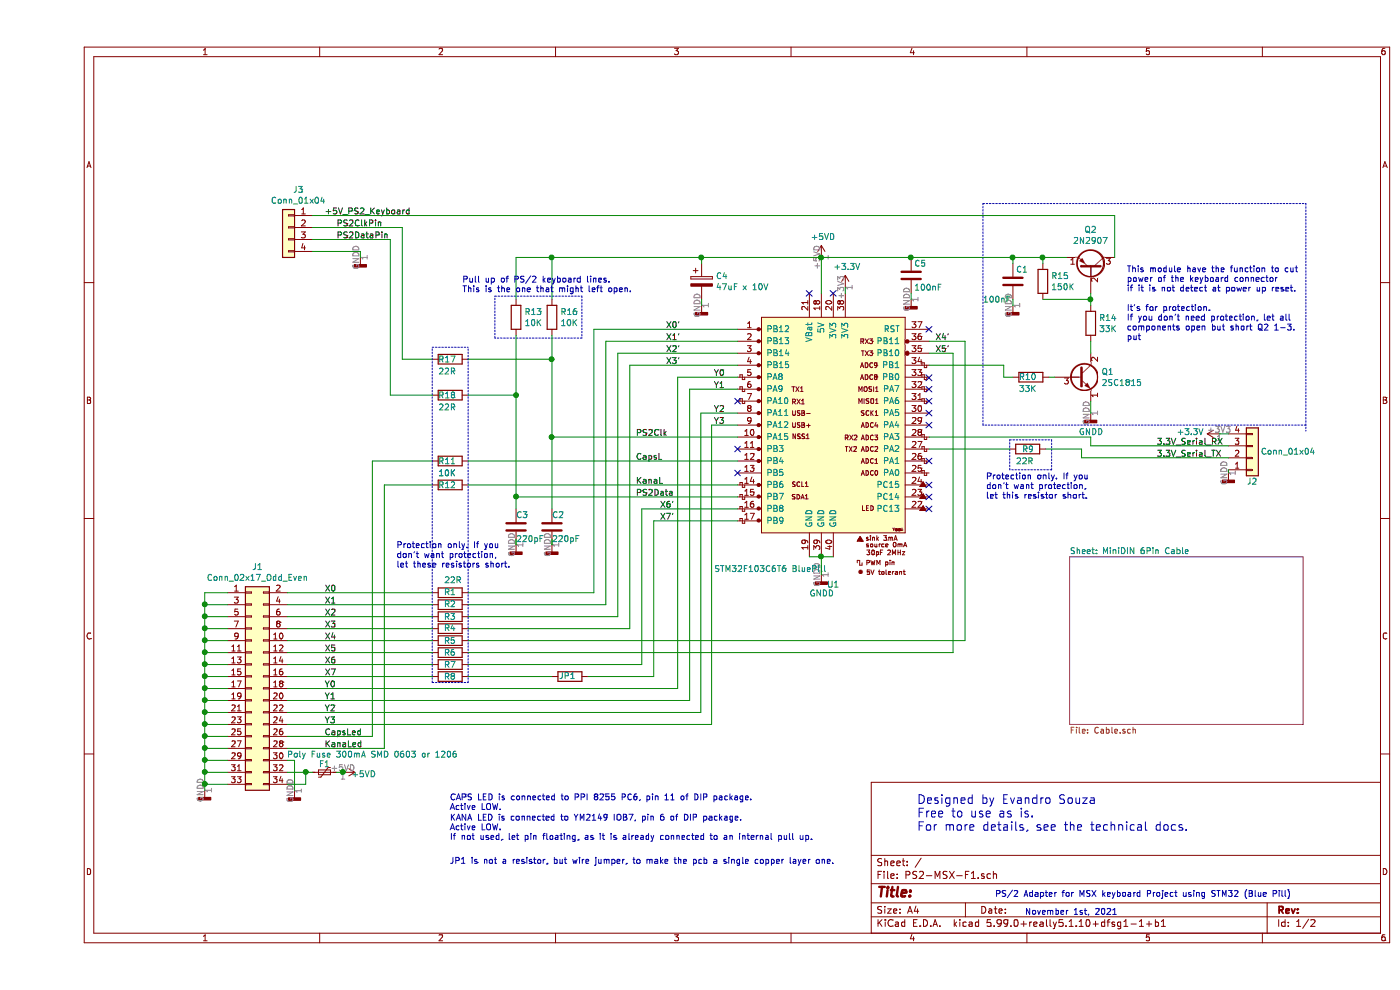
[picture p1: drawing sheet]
EESchema Schematic File Version 4
EELAYER 30 0
EELAYER END
$Descr A4 11693 8268
encoding utf-8
Sheet 1 2
Title ""
Date ""
Rev ""
Comp ""
Comment1 ""
Comment2 ""
Comment3 ""
Comment4 ""
$EndDescr
$Comp
L Device:C C1
U 1 1
P 8150 2350
F 0 "C1" H 8175 2450 50  0000 L CNN
F 1 "100nF" H 7900 2200 50  0000 L CNN
F 2 "Capacitor_THT:C_Disc_D4.3mm_W1.9mm_P5.00mm" H 8188 2200 50  0001 C CNN
F 3 "~" H 8150 2350 50  0000 C CNN
	1    8150 2350
	1    0    0    -1  
$EndComp
$Comp
L Device:C C5
U 1 1
P 7300 2300
F 0 "C5" H 7325 2400 50  0000 L CNN
F 1 "100nF" H 7325 2200 50  0000 L CNN
F 2 "Capacitor_THT:C_Disc_D4.3mm_W1.9mm_P5.00mm" H 7338 2150 50  0001 C CNN
F 3 "~" H 7300 2300 50  0000 C CNN
	1    7300 2300
	1    0    0    -1  
$EndComp
Wire Wire Line
	6550 4650 6450 4650
Text Label 7500 2950 0    50   ~ 0
X5'
Text Label 5250 2750 0    50   ~ 0
X0'
Text Label 5250 2850 0    50   ~ 0
X1'
Text Label 5250 2950 0    50   ~ 0
X2'
Text Label 5250 3050 0    50   ~ 0
X3'
Text Label 5200 4350 0    50   ~ 0
X7'
$Comp
L Device:R R10
U 1 1
P 8300 3150
F 0 "R10" V 8300 3050 50  0000 L CNN
F 1 "33K" V 8200 3050 50  0000 L CNN
F 2 "Resistor_THT:R_Axial_DIN0204_L3.6mm_D1.6mm_P7.62mm_Horizontal" V 8230 3150 50  0001 C CNN
F 3 "~" H 8300 3150 50  0001 C CNN
	1    8300 3150
	0    1    -1   0   
$EndComp
Wire Wire Line
	8800 2850 8800 2950
Wire Wire Line
	8800 3350 8800 3450
Connection ~ 6550 4650
Wire Wire Line
	6650 4650 6550 4650
Wire Wire Line
	8150 2550 8150 2500
Text Notes 3445 7025 0    50   ~ 0
KANA LED is connected to YM2149 IOB7, pin 6 of DIP package.\nActive LOW.\nIf not used, let pin floating, as it is already connected to an internal pull up.
Text Notes 3445 6775 0    50   ~ 0
CAPS LED is connected to PPI 8255 PC6, pin 11 of DIP package.\nActive LOW.
Text Notes 8250 7650 0    50   ~ 0
November 1st, 2021
Text Notes 8000 7500 0    50   ~ 0
PS/2 Adapter for MSX keyboard Project using STM32 (Blue Pill)
Wire Wire Line
	5550 2150 5550 2200
Wire Wire Line
	5550 2500 5550 2550
Text Notes 9100 2850 0    50   ~ 0
This module have the function to cut\npower of the keyboard connector\nif it is not detect at power up reset.\n\nIt's for protection.\nIf you don't need protection, let all\ncomponents open but short Q2 1-3.\nput 
$Comp
L Device:R R18
U 1 1
P 3450 3300
F 0 "R18" V 3450 3200 50  0000 L CNN
F 1 "22R" V 3550 3200 50  0000 L CNN
F 2 "Resistor_THT:R_Axial_DIN0204_L3.6mm_D1.6mm_P7.62mm_Horizontal" V 3380 3300 50  0001 C CNN
F 3 "~" H 3450 3300 50  0001 C CNN
	1    3450 3300
	0    1    1    0   
$EndComp
$Comp
L Device:R R12
U 1 1
P 3450 4050
F 0 "R12" V 3450 3950 50  0000 L CNN
F 1 "10K" V 3350 3950 50  0000 L CNN
F 2 "Resistor_THT:R_Axial_DIN0204_L3.6mm_D1.6mm_P7.62mm_Horizontal" V 3380 4050 50  0001 C CNN
F 3 "~" H 3450 4050 50  0001 C CNN
	1    3450 4050
	0    1    1    0   
$EndComp
Wire Wire Line
	2300 2100 2700 2100
Wire Wire Line
	2700 2100 2700 2150
NoConn ~ 6450 2450
NoConn ~ 6650 2450
NoConn ~ 7450 2750
NoConn ~ 7450 3250
NoConn ~ 7450 3350
NoConn ~ 7450 3450
NoConn ~ 7450 3550
NoConn ~ 7450 3850
NoConn ~ 7450 4050
NoConn ~ 7450 4150
NoConn ~ 7450 4250
Text Label 2400 1800 0    50   ~ 0
+5V_PS2_Keyboard
Text Label 2500 1900 0    50   ~ 0
PS2ClkPin
Wire Wire Line
	4000 2800 4000 3300
$Comp
L Device:R R13
U 1 1
P 4000 2650
F 0 "R13" H 4070 2696 50  0000 L CNN
F 1 "10K" H 4070 2605 50  0000 L CNN
F 2 "Resistor_THT:R_Axial_DIN0204_L3.6mm_D1.6mm_P7.62mm_Horizontal" V 3930 2650 50  0001 C CNN
F 3 "~" H 4000 2650 50  0001 C CNN
	1    4000 2650
	1    0    0    -1  
$EndComp
$Comp
L Device:R R16
U 1 1
P 4300 2650
F 0 "R16" H 4370 2696 50  0000 L CNN
F 1 "10K" H 4370 2605 50  0000 L CNN
F 2 "Resistor_THT:R_Axial_DIN0204_L3.6mm_D1.6mm_P7.62mm_Horizontal" V 4230 2650 50  0001 C CNN
F 3 "~" H 4300 2650 50  0001 C CNN
	1    4300 2650
	1    0    0    -1  
$EndComp
Wire Wire Line
	4000 4500 4000 4550
$Comp
L Device:C C3
U 1 1
P 4000 4400
F 0 "C3" H 4000 4500 50  0000 L CNN
F 1 "220pF" H 4000 4300 50  0000 L CNN
F 2 "Capacitor_THT:C_Disc_D4.3mm_W1.9mm_P5.00mm" H 4000 4400 50  0001 C CNN
F 3 "~" H 4000 4400 50  0001 C CNN
	1    4000 4400
	1    0    0    -1  
$EndComp
$Comp
L Device:C C2
U 1 1
P 4300 4400
F 0 "C2" H 4300 4500 50  0000 L CNN
F 1 "220pF" H 4300 4300 50  0000 L CNN
F 2 "Capacitor_THT:C_Disc_D4.3mm_W1.9mm_P5.00mm" H 4300 4400 50  0001 C CNN
F 3 "~" H 4300 4400 50  0001 C CNN
	1    4300 4400
	1    0    0    -1  
$EndComp
Wire Wire Line
	8450 3150 8500 3150
Text Label 2500 2000 0    50   ~ 0
PS2DataPin
Wire Wire Line
	9950 3925 9950 3950
Text Label 9350 3725 0    50   ~ 0
3.3V_Serial_RX
Text Label 9350 3825 0    50   ~ 0
3.3V_Serial_TX
Text Label 2400 5650 0    50   ~ 0
X7
Text Label 2400 5550 0    50   ~ 0
X6
Text Label 2400 5450 0    50   ~ 0
X5
Text Label 2400 5350 0    50   ~ 0
X4
Text Label 2400 5250 0    50   ~ 0
X3
Text Label 2400 5150 0    50   ~ 0
X2
Text Label 2400 5050 0    50   ~ 0
X1
Text Label 2400 4950 0    50   ~ 0
X0
$Comp
L power:+5VD #PWR0111
U 1 1
P 2555 6450
F 0 "#PWR0111" H 2555 6300 50  0001 C CNN
F 1 "+5VD" V 2570 6623 50  0000 C CNN
F 2 "" H 2555 6450 50  0001 C CNN
F 3 "" H 2555 6450 50  0001 C CNN
	1    2555 6450
	0    1    1    0   
$EndComp
Wire Wire Line
	6550 2450 6550 2150
Wire Wire Line
	8400 2200 8400 2150
Wire Wire Line
	6550 4800 6550 4650
$Comp
L Connector_Generic:Conn_01x04 J3
U 1 1
P 2100 1900
F 0 "J3" H 2018 2217 50  0000 C CNN
F 1 "Conn_01x04" H 2018 2126 50  0000 C CNN
F 2 "Connector_PinHeader_2.54mm:PinHeader_1x04_P2.54mm_Vertical" H 2100 1900 50  0001 C CNN
F 3 "~" H 2100 1900 50  0001 C CNN
	1    2100 1900
	-1   0    0    -1  
$EndComp
Wire Wire Line
	2300 1900 3050 1900
Wire Wire Line
	2300 2000 2950 2000
Text Notes 7350 6950 0    71   ~ 0
Designed by Evandro Souza\nFree to use as is.\nFor more details, see the technical docs.
Wire Wire Line
	7450 2850 7750 2850
Wire Wire Line
	7450 2950 7650 2950
Text Label 2400 6250 0    50   ~ 0
KanaLed
Text Label 2400 6150 0    50   ~ 0
CapsLed
Text Label 2400 5750 0    50   ~ 0
Y0
Text Label 2400 5850 0    50   ~ 0
Y1
Text Label 2400 5950 0    50   ~ 0
Y2
Text Label 2400 6050 0    50   ~ 0
Y3
Wire Wire Line
	2090 5950 5545 5950
Wire Wire Line
	5450 5850 5450 3250
Wire Wire Line
	2090 5850 5450 5850
Wire Wire Line
	5450 3250 5850 3250
Wire Wire Line
	5350 5750 5350 3150
Wire Wire Line
	2090 5750 5350 5750
Wire Wire Line
	5350 3150 5850 3150
$Comp
L Device:R R11
U 1 1
P 3450 3850
F 0 "R11" V 3450 3750 50  0000 L CNN
F 1 "10K" V 3550 3750 50  0000 L CNN
F 2 "Resistor_THT:R_Axial_DIN0204_L3.6mm_D1.6mm_P7.62mm_Horizontal" V 3380 3850 50  0001 C CNN
F 3 "~" H 3450 3850 50  0001 C CNN
	1    3450 3850
	0    1    1    0   
$EndComp
Wire Wire Line
	5850 2950 4850 2950
Text Label 5650 3550 0    50   ~ 0
Y3
Text Label 5650 3450 0    50   ~ 0
Y2
Text Label 5650 3250 0    50   ~ 0
Y1
Text Label 5650 3150 0    50   ~ 0
Y0
Wire Wire Line
	5850 4350 5150 4350
Wire Wire Line
	7450 3750 8125 3750
$Comp
L Device:R R9
U 1 1
P 8275 3750
F 0 "R9" V 8275 3700 50  0000 L CNN
F 1 "22R" V 8375 3650 50  0000 L CNN
F 2 "Resistor_THT:R_Axial_DIN0204_L3.6mm_D1.6mm_P7.62mm_Horizontal" V 8205 3750 50  0001 C CNN
F 3 "~" H 8275 3750 50  0001 C CNN
	1    8275 3750
	0    1    1    0   
$EndComp
Wire Wire Line
	1400 4950 1400 5050
Wire Wire Line
	2800 6150 2090 6150
Wire Wire Line
	2090 6050 5635 6050
Wire Wire Line
	5635 3550 5850 3550
Wire Wire Line
	2090 6250 2900 6250
Wire Wire Line
	1590 4950 1400 4950
Wire Wire Line
	1590 5050 1400 5050
Connection ~ 1400 5050
Wire Wire Line
	1400 5050 1400 5150
Wire Wire Line
	1590 5150 1400 5150
Connection ~ 1400 5150
Wire Wire Line
	1400 5150 1400 5250
Wire Wire Line
	1590 5250 1400 5250
Connection ~ 1400 5250
Wire Wire Line
	1400 5250 1400 5350
Wire Wire Line
	1590 5350 1400 5350
Connection ~ 1400 5350
Wire Wire Line
	1400 5350 1400 5450
Wire Wire Line
	1590 5450 1400 5450
Connection ~ 1400 5450
Wire Wire Line
	1400 5450 1400 5550
Wire Wire Line
	1590 5550 1400 5550
Connection ~ 1400 5550
Wire Wire Line
	1590 5650 1400 5650
Wire Wire Line
	1400 5550 1400 5650
Connection ~ 1400 5650
Wire Wire Line
	1400 5650 1400 5750
Wire Wire Line
	1590 5750 1400 5750
Connection ~ 1400 5750
Wire Wire Line
	1400 5750 1400 5850
Wire Wire Line
	1590 5850 1400 5850
Connection ~ 1400 5850
Wire Wire Line
	1400 5850 1400 5950
Wire Wire Line
	1590 5950 1400 5950
Connection ~ 1400 5950
Wire Wire Line
	1400 5950 1400 6050
Wire Wire Line
	1590 6050 1400 6050
Connection ~ 1400 6050
Wire Wire Line
	1400 6050 1400 6150
Wire Wire Line
	1590 6150 1400 6150
Connection ~ 1400 6150
Wire Wire Line
	1400 6150 1400 6250
Wire Wire Line
	1590 6250 1400 6250
Connection ~ 1400 6250
Wire Wire Line
	1400 6250 1400 6350
Wire Wire Line
	1590 6350 1400 6350
Connection ~ 1400 6350
Wire Wire Line
	1400 6350 1400 6450
Wire Wire Line
	1400 6450 1590 6450
Connection ~ 1400 6450
Wire Wire Line
	1400 6450 1400 6550
Text Label 5200 4250 0    50   ~ 0
X6'
Wire Wire Line
	8150 2150 8150 2200
Wire Wire Line
	8400 2500 8800 2500
$Comp
L Device:R JP1
U 1 1
P 4450 5650
F 0 "JP1" V 4450 5600 50  0000 L CNN
F 1 ".01" V 4350 5600 50  0001 L CNN
F 2 "Kicad:SolderWire-0.25sqmm_1x01_D0.65mm_OD1.7mm_Relief.kicad_SM2000" V 4380 5650 50  0001 C CNN
F 3 "~" H 4450 5650 50  0001 C CNN
	1    4450 5650
	0    -1   -1   0   
$EndComp
Text Label 5000 3650 0    50   ~ 0
PS2Clk
Text Label 5000 4150 0    50   ~ 0
PS2Data
Wire Wire Line
	4000 2150 4000 2500
Text Label 5000 4050 0    50   ~ 0
KanaL
Text Label 5000 3850 0    50   ~ 0
CapsL
Text Notes 3445 7225 0    50   ~ 0
JP1 is not a resistor, but wire jumper, to make the pcb a single copper layer one.
Connection ~ 8400 2150
Wire Wire Line
	8400 2150 8600 2150
Wire Wire Line
	9000 2150 9000 1800
Wire Wire Line
	8800 2450 8800 2500
Connection ~ 8800 2500
Wire Wire Line
	8800 2500 8800 2550
Wire Wire Line
	5150 5650 4600 5650
Wire Wire Line
	8400 2150 8150 2150
Wire Wire Line
	2950 3300 3300 3300
Wire Wire Line
	3050 3000 3300 3000
$Comp
L Device:R R17
U 1 1
P 3450 3000
F 0 "R17" V 3450 2900 50  0000 L CNN
F 1 "22R" V 3550 2900 50  0000 L CNN
F 2 "Resistor_THT:R_Axial_DIN0204_L3.6mm_D1.6mm_P7.62mm_Horizontal" V 3380 3000 50  0001 C CNN
F 3 "~" H 3450 3000 50  0001 C CNN
	1    3450 3000
	0    1    1    0   
$EndComp
Wire Wire Line
	4300 4500 4300 4550
NoConn ~ -2150 2900
Wire Wire Line
	4000 4150 5850 4150
Wire Wire Line
	5850 3850 3600 3850
Connection ~ 8150 2150
Connection ~ 6550 2150
Wire Wire Line
	5550 2150 6550 2150
NoConn ~ 5850 3750
NoConn ~ 5850 3950
Wire Wire Line
	4950 3050 5850 3050
Wire Wire Line
	5850 4050 3600 4050
Wire Wire Line
	4750 2850 5850 2850
Wire Wire Line
	4650 2750 4650 4950
Wire Wire Line
	2090 4950 3300 4950
Wire Wire Line
	4650 2750 5850 2750
Text Label 7500 2850 0    50   ~ 0
X4'
Wire Wire Line
	4750 5050 4750 2850
Wire Wire Line
	7650 5450 7650 2950
Wire Wire Line
	2900 6250 2900 4050
Wire Wire Line
	2900 4050 3300 4050
Wire Wire Line
	2800 6150 2800 3850
Wire Wire Line
	2800 3850 3300 3850
Wire Wire Line
	2090 6450 2245 6450
$Comp
L power:+5VD #PWR0101
U 1 1
P 6550 2150
F 0 "#PWR0101" H 6550 2000 50  0001 C CNN
F 1 "+5VD" H 6565 2323 50  0000 C CNN
F 2 "" H 6550 2150 50  0001 C CNN
F 3 "" H 6550 2150 50  0001 C CNN
	1    6550 2150
	1    0    0    -1  
$EndComp
Wire Wire Line
	5050 5550 5050 4250
Wire Wire Line
	5050 4250 5850 4250
Wire Wire Line
	5150 4350 5150 5650
Wire Wire Line
	4300 2150 4300 2500
Wire Wire Line
	4300 2800 4300 3000
Wire Wire Line
	3600 3300 4000 3300
Connection ~ 4000 3300
Wire Wire Line
	4000 3300 4000 4150
Wire Wire Line
	3600 3000 4300 3000
Connection ~ 4300 3000
Wire Wire Line
	4300 3000 4300 3650
$Comp
L Device:R R1
U 1 1
P 3450 4950
F 0 "R1" V 3450 4900 50  0000 L CNN
F 1 "22R" V 3550 4850 50  0000 L CNN
F 2 "Resistor_THT:R_Axial_DIN0204_L3.6mm_D1.6mm_P7.62mm_Horizontal" V 3380 4950 50  0001 C CNN
F 3 "~" H 3450 4950 50  0001 C CNN
	1    3450 4950
	0    -1   -1   0   
$EndComp
Wire Wire Line
	3600 4950 4650 4950
Wire Wire Line
	3600 5050 4750 5050
$Comp
L Device:R R2
U 1 1
P 3450 5050
F 0 "R2" V 3450 5000 50  0000 L CNN
F 1 "22R" V 3350 4950 50  0001 L CNN
F 2 "Resistor_THT:R_Axial_DIN0204_L3.6mm_D1.6mm_P7.62mm_Horizontal" V 3380 5050 50  0001 C CNN
F 3 "~" H 3450 5050 50  0001 C CNN
	1    3450 5050
	0    -1   -1   0   
$EndComp
$Comp
L Device:R R3
U 1 1
P 3450 5150
F 0 "R3" V 3450 5100 50  0000 L CNN
F 1 "22R" V 3350 5050 50  0001 L CNN
F 2 "Resistor_THT:R_Axial_DIN0204_L3.6mm_D1.6mm_P7.62mm_Horizontal" V 3380 5150 50  0001 C CNN
F 3 "~" H 3450 5150 50  0001 C CNN
	1    3450 5150
	0    -1   1    0   
$EndComp
$Comp
L Device:R R4
U 1 1
P 3450 5250
F 0 "R4" V 3450 5200 50  0000 L CNN
F 1 "22R" V 3350 5150 50  0001 L CNN
F 2 "Resistor_THT:R_Axial_DIN0204_L3.6mm_D1.6mm_P7.62mm_Horizontal" V 3380 5250 50  0001 C CNN
F 3 "~" H 3450 5250 50  0001 C CNN
	1    3450 5250
	0    -1   -1   0   
$EndComp
$Comp
L Device:R R5
U 1 1
P 3450 5350
F 0 "R5" V 3450 5300 50  0000 L CNN
F 1 "22R" V 3350 5250 50  0001 L CNN
F 2 "Resistor_THT:R_Axial_DIN0204_L3.6mm_D1.6mm_P7.62mm_Horizontal" V 3380 5350 50  0001 C CNN
F 3 "~" H 3450 5350 50  0001 C CNN
	1    3450 5350
	0    -1   1    0   
$EndComp
$Comp
L Device:R R6
U 1 1
P 3450 5450
F 0 "R6" V 3450 5400 50  0000 L CNN
F 1 "22R" V 3350 5350 50  0001 L CNN
F 2 "Resistor_THT:R_Axial_DIN0204_L3.6mm_D1.6mm_P7.62mm_Horizontal" V 3380 5450 50  0001 C CNN
F 3 "~" H 3450 5450 50  0001 C CNN
	1    3450 5450
	0    -1   1    0   
$EndComp
$Comp
L Device:R R7
U 1 1
P 3450 5550
F 0 "R7" V 3450 5500 50  0000 L CNN
F 1 "22R" V 3350 5450 50  0001 L CNN
F 2 "Resistor_THT:R_Axial_DIN0204_L3.6mm_D1.6mm_P7.62mm_Horizontal" V 3380 5550 50  0001 C CNN
F 3 "~" H 3450 5550 50  0001 C CNN
	1    3450 5550
	0    -1   1    0   
$EndComp
$Comp
L Device:R R8
U 1 1
P 3450 5650
F 0 "R8" V 3450 5600 50  0000 L CNN
F 1 "22R" V 3350 5550 50  0001 L CNN
F 2 "Resistor_THT:R_Axial_DIN0204_L3.6mm_D1.6mm_P7.62mm_Horizontal" V 3380 5650 50  0001 C CNN
F 3 "~" H 3450 5650 50  0001 C CNN
	1    3450 5650
	0    -1   1    0   
$EndComp
Wire Wire Line
	2090 5050 3300 5050
Wire Wire Line
	2090 5150 3300 5150
Wire Wire Line
	2090 5250 3300 5250
Wire Wire Line
	2090 5350 3300 5350
Wire Wire Line
	2090 5450 3300 5450
Wire Wire Line
	2090 5550 3300 5550
Wire Wire Line
	2090 5650 3300 5650
Wire Wire Line
	3600 5450 7650 5450
Wire Wire Line
	4300 5650 3600 5650
Wire Wire Line
	5550 2150 4300 2150
Connection ~ 5550 2150
Connection ~ 4300 2150
Wire Wire Line
	4300 2150 4000 2150
Wire Wire Line
	4850 2950 4850 5150
Wire Wire Line
	4850 5150 3600 5150
Wire Wire Line
	2950 2000 2950 3300
Wire Wire Line
	3050 1900 3050 3000
$Sheet
S 8625 4650 1950 1400
U 60F35E5D
F0 "MiniDIN 6Pin Cable" 50
F1 "Cable.sch" 50
$EndSheet
Wire Notes Line
	10600 1700 10600 3600
Wire Notes Line
	10600 3550 7900 3550
Wire Notes Line
	7900 3550 7900 1700
Wire Notes Line
	7900 1700 10600 1700
Wire Notes Line
	3300 2900 3600 2900
Wire Notes Line
	3300 5700 3600 5700
Wire Notes Line
	3600 5700 3600 2900
Wire Notes Line
	3300 5700 3300 2900
Text Notes 3000 4750 0    50   ~ 0
Protection only. If you\ndon't want protection,\nlet these resistors short.
Wire Notes Line
	8125 3675 8475 3675
Wire Notes Line
	8475 3675 8475 3925
Wire Notes Line
	8475 3925 8125 3925
Wire Notes Line
	8125 3925 8125 3675
Wire Notes Line
	3825 2475 4550 2475
Wire Notes Line
	4550 2475 4550 2825
Wire Notes Line
	4550 2825 3825 2825
Wire Notes Line
	3825 2825 3825 2475
Text Notes 7925 4175 0    50   ~ 0
Protection only. If you\ndon't want protection,\nlet this resistor short.
Text Notes 3550 2450 0    50   ~ 0
Pull up of PS/2 keyboard lines.\nThis is the one that might left open.
Wire Wire Line
	4300 3650 5850 3650
Wire Wire Line
	4950 3050 4950 5250
Wire Wire Line
	3600 5250 4950 5250
Wire Wire Line
	3600 5350 7750 5350
Wire Wire Line
	7750 2850 7750 5350
$Comp
L power:+3.3V #PWR0102
U 1 1
P 6750 2400
F 0 "#PWR0102" H 6750 2250 50  0001 C CNN
F 1 "+3.3V" H 6765 2573 50  0000 C CNN
F 2 "" H 6750 2400 50  0001 C CNN
F 3 "" H 6750 2400 50  0001 C CNN
	1    6750 2400
	1    0    0    -1  
$EndComp
Wire Wire Line
	6750 2400 6750 2450
$Comp
L Connector_Generic:Conn_01x04 J2
U 1 1
P 10150 3825
F 0 "J2" H 10150 4025 50  0000 C CNN
F 1 "Conn_01x04" H 10450 3775 50  0000 C CNN
F 2 "Connector_PinSocket_2.54mm:PinSocket_1x04_P2.54mm_Vertical" H 10150 3825 50  0001 C CNN
F 3 "~" H 10150 3825 50  0001 C CNN
	1    10150 3825
	1    0    0    1   
$EndComp
Wire Wire Line
	9950 3825 8725 3825
Wire Wire Line
	9950 3725 8800 3725
Wire Wire Line
	8800 3725 8800 3650
Wire Wire Line
	8800 3650 7450 3650
$Comp
L power:+3.3V #PWR0105
U 1 1
P 9875 3625
F 0 "#PWR0105" H 9875 3475 50  0001 C CNN
F 1 "+3.3V" V 9890 3753 50  0000 L CNN
F 2 "" H 9875 3625 50  0001 C CNN
F 3 "" H 9875 3625 50  0001 C CNN
	1    9875 3625
	0    -1   -1   0   
$EndComp
Wire Wire Line
	9875 3625 9950 3625
Wire Wire Line
	8425 3750 8725 3750
Wire Wire Line
	8725 3750 8725 3825
Wire Wire Line
	3600 5550 5050 5550
Wire Wire Line
	6550 2150 7300 2150
$Comp
L PS2-MSX-F1-rescue:BluePill-BlueBlackPill U1
U 1 1
P 6650 3550
F 0 "U1" H 6650 2219 50  0000 C CNN
F 1 "STM32F103C6T6 BluePill" H 6125 2350 50  0000 C CNN
F 2 "BlueBlackPill:BluePill_1" V 6575 4500 50  0001 C CNN
F 3 "" V 6575 4500 50  0001 C CNN
	1    6650 3550
	1    0    0    -1  
$EndComp
$Comp
L power:GNDD #PWR0103
U 1 1
P 6550 4800
F 0 "#PWR0103" H 6550 4550 50  0001 C CNN
F 1 "GNDD" H 6554 4645 50  0000 C CNN
F 2 "" H 6550 4800 50  0001 C CNN
F 3 "" H 6550 4800 50  0001 C CNN
	1    6550 4800
	1    0    0    -1  
$EndComp
$Comp
L Transistor_BJT:2N3905 Q2
U 1 1
P 8800 2250
F 0 "Q2" V 9128 2250 50  0000 C CNN
F 1 "2N2907" V 9037 2250 50  0000 C CNN
F 2 "Package_TO_SOT_THT:TO-92_Inline" H 9000 2175 50  0001 L CIN
F 3 "https://www.fairchildsemi.com/datasheets/2N/2N3905.pdf" H 8800 2250 50  0001 L CNN
	1    8800 2250
	0    1    -1   0   
$EndComp
$Comp
L Device:R R14
U 1 1
P 8800 2700
F 0 "R14" H 8870 2746 50  0000 L CNN
F 1 "33K" H 8870 2655 50  0000 L CNN
F 2 "Resistor_THT:R_Axial_DIN0204_L3.6mm_D1.6mm_P7.62mm_Horizontal" V 8730 2700 50  0001 C CNN
F 3 "~" H 8800 2700 50  0001 C CNN
	1    8800 2700
	1    0    0    -1  
$EndComp
$Comp
L Device:R R15
U 1 1
P 8400 2350
F 0 "R15" H 8470 2396 50  0000 L CNN
F 1 "150K" H 8470 2305 50  0000 L CNN
F 2 "Resistor_THT:R_Axial_DIN0204_L3.6mm_D1.6mm_P7.62mm_Horizontal" V 8330 2350 50  0001 C CNN
F 3 "~" H 8400 2350 50  0001 C CNN
	1    8400 2350
	1    0    0    -1  
$EndComp
$Comp
L power:GNDD #PWR0104
U 1 1
P 8150 2550
F 0 "#PWR0104" H 8150 2300 50  0001 C CNN
F 1 "GNDD" H 8154 2395 50  0001 C CNN
F 2 "" H 8150 2550 50  0001 C CNN
F 3 "" H 8150 2550 50  0001 C CNN
	1    8150 2550
	1    0    0    -1  
$EndComp
$Comp
L power:GNDD #PWR0106
U 1 1
P 8800 3450
F 0 "#PWR0106" H 8800 3200 50  0001 C CNN
F 1 "GNDD" H 8804 3295 50  0000 C CNN
F 2 "" H 8800 3450 50  0001 C CNN
F 3 "" H 8800 3450 50  0001 C CNN
	1    8800 3450
	1    0    0    -1  
$EndComp
$Comp
L power:GNDD #PWR0107
U 1 1
P 9950 3950
F 0 "#PWR0107" H 9950 3700 50  0001 C CNN
F 1 "GNDD" H 9954 3795 50  0001 C CNN
F 2 "" H 9950 3950 50  0001 C CNN
F 3 "" H 9950 3950 50  0001 C CNN
	1    9950 3950
	1    0    0    -1  
$EndComp
$Comp
L Transistor_BJT:2SC1815 Q1
U 1 1
P 8700 3150
F 0 "Q1" H 8890 3196 50  0000 L CNN
F 1 "2SC1815" H 8890 3105 50  0000 L CNN
F 2 "Package_TO_SOT_THT:TO-92_Inline" H 8900 3075 50  0001 L CIN
F 3 "https://media.digikey.com/pdf/Data%20Sheets/Toshiba%20PDFs/2SC1815.pdf" H 8700 3150 50  0001 L CNN
	1    8700 3150
	1    0    0    -1  
$EndComp
$Comp
L power:GNDD #PWR0108
U 1 1
P 7300 2500
F 0 "#PWR0108" H 7300 2250 50  0001 C CNN
F 1 "GNDD" H 7304 2345 50  0001 C CNN
F 2 "" H 7300 2500 50  0001 C CNN
F 3 "" H 7300 2500 50  0001 C CNN
	1    7300 2500
	1    0    0    -1  
$EndComp
$Comp
L power:GNDD #PWR0109
U 1 1
P 5550 2550
F 0 "#PWR0109" H 5550 2300 50  0001 C CNN
F 1 "GNDD" H 5554 2395 50  0001 C CNN
F 2 "" H 5550 2550 50  0001 C CNN
F 3 "" H 5550 2550 50  0001 C CNN
	1    5550 2550
	1    0    0    -1  
$EndComp
$Comp
L power:GNDD #PWR0112
U 1 1
P 4000 4550
F 0 "#PWR0112" H 4000 4300 50  0001 C CNN
F 1 "GNDD" H 4004 4395 50  0001 C CNN
F 2 "" H 4000 4550 50  0001 C CNN
F 3 "" H 4000 4550 50  0001 C CNN
	1    4000 4550
	1    0    0    -1  
$EndComp
$Comp
L power:GNDD #PWR0113
U 1 1
P 4300 4550
F 0 "#PWR0113" H 4300 4300 50  0001 C CNN
F 1 "GNDD" H 4304 4395 50  0001 C CNN
F 2 "" H 4300 4550 50  0001 C CNN
F 3 "" H 4300 4550 50  0001 C CNN
	1    4300 4550
	1    0    0    -1  
$EndComp
$Comp
L power:GNDD #PWR0114
U 1 1
P 2700 2150
F 0 "#PWR0114" H 2700 1900 50  0001 C CNN
F 1 "GNDD" H 2704 1995 50  0001 C CNN
F 2 "" H 2700 2150 50  0001 C CNN
F 3 "" H 2700 2150 50  0001 C CNN
	1    2700 2150
	1    0    0    -1  
$EndComp
Wire Wire Line
	4000 4250 4000 4150
Connection ~ 4000 4150
Connection ~ 7300 2150
Wire Wire Line
	7300 2150 8150 2150
Wire Wire Line
	7300 2450 7300 2500
Wire Wire Line
	2300 1800 9000 1800
$Comp
L Device:CP C4
U 1 1
P 5550 2350
F 0 "C4" H 5668 2396 50  0000 L CNN
F 1 "47uF x 10V" H 5668 2305 50  0000 L CNN
F 2 "Capacitor_THT:CP_Radial_D5.0mm_P2.50mm" H 5588 2200 50  0001 C CNN
F 3 "~" H 5550 2350 50  0001 C CNN
	1    5550 2350
	1    0    0    -1  
$EndComp
$Comp
L Connector_Generic:Conn_02x17_Odd_Even J1
U 1 1
P 1790 5750
F 0 "J1" H 1840 6767 50  0000 C CNN
F 1 "Conn_02x17_Odd_Even" H 1840 6676 50  0000 C CNN
F 2 "Connector_PinHeader_2.54mm:PinHeader_2x17_P2.54mm_Vertical" H 1790 5750 50  0001 C CNN
F 3 "~" H 1790 5750 50  0001 C CNN
	1    1790 5750
	1    0    0    -1  
$EndComp
Wire Wire Line
	1590 6550 1400 6550
Connection ~ 1400 6550
Wire Wire Line
	1400 6550 1400 6600
$Comp
L power:GNDD #PWR0110
U 1 1
P 1400 6600
F 0 "#PWR0110" H 1400 6350 50  0001 C CNN
F 1 "GNDD" H 1404 6445 50  0001 C CNN
F 2 "" H 1400 6600 50  0001 C CNN
F 3 "" H 1400 6600 50  0001 C CNN
	1    1400 6600
	1    0    0    -1  
$EndComp
Wire Wire Line
	2090 6550 2245 6550
Wire Wire Line
	2245 6550 2245 6450
Connection ~ 2245 6450
Wire Wire Line
	4300 4250 4300 3650
Connection ~ 4300 3650
Wire Wire Line
	2245 6450 2300 6450
Wire Wire Line
	2560 6450 2555 6450
$Comp
L Device:Polyfuse_Small F1
U 1 1
P 2400 6450
F 0 "F1" V 2330 6450 50  0000 C CNN
F 1 "Poly Fuse 300mA SMD 0603 or 1206" V 2250 6850 50  0000 C CNN
F 2 "BlueBlackPill:Fuse_1206_0603_3216Metric_Pad1.42x1.75mm_HandSolder" H 1610 6110 50  0001 L CNN
F 3 "" H 2400 6450 50  0001 C CNN
	1    2400 6450
	0    1    1    0   
$EndComp
$Comp
L power:GNDD #PWR0115
U 1 1
P 2150 6605
F 0 "#PWR0115" H 2150 6355 50  0001 C CNN
F 1 "GNDD" H 2154 6450 50  0001 C CNN
F 2 "" H 2150 6605 50  0001 C CNN
F 3 "" H 2150 6605 50  0001 C CNN
	1    2150 6605
	1    0    0    -1  
$EndComp
Connection ~ 2555 6450
Wire Wire Line
	2555 6450 2500 6450
Wire Wire Line
	2150 6605 2150 6350
Wire Wire Line
	2150 6350 2090 6350
NoConn ~ 5850 3350
Wire Wire Line
	5635 3550 5635 6050
Wire Wire Line
	5850 3450 5545 3450
Wire Wire Line
	5545 3450 5545 5950
NoConn ~ 7450 3155
Wire Wire Line
	7450 3050 8075 3050
Wire Wire Line
	8150 3150 8075 3150
Wire Wire Line
	8075 3150 8075 3050
$EndSCHEMATC
